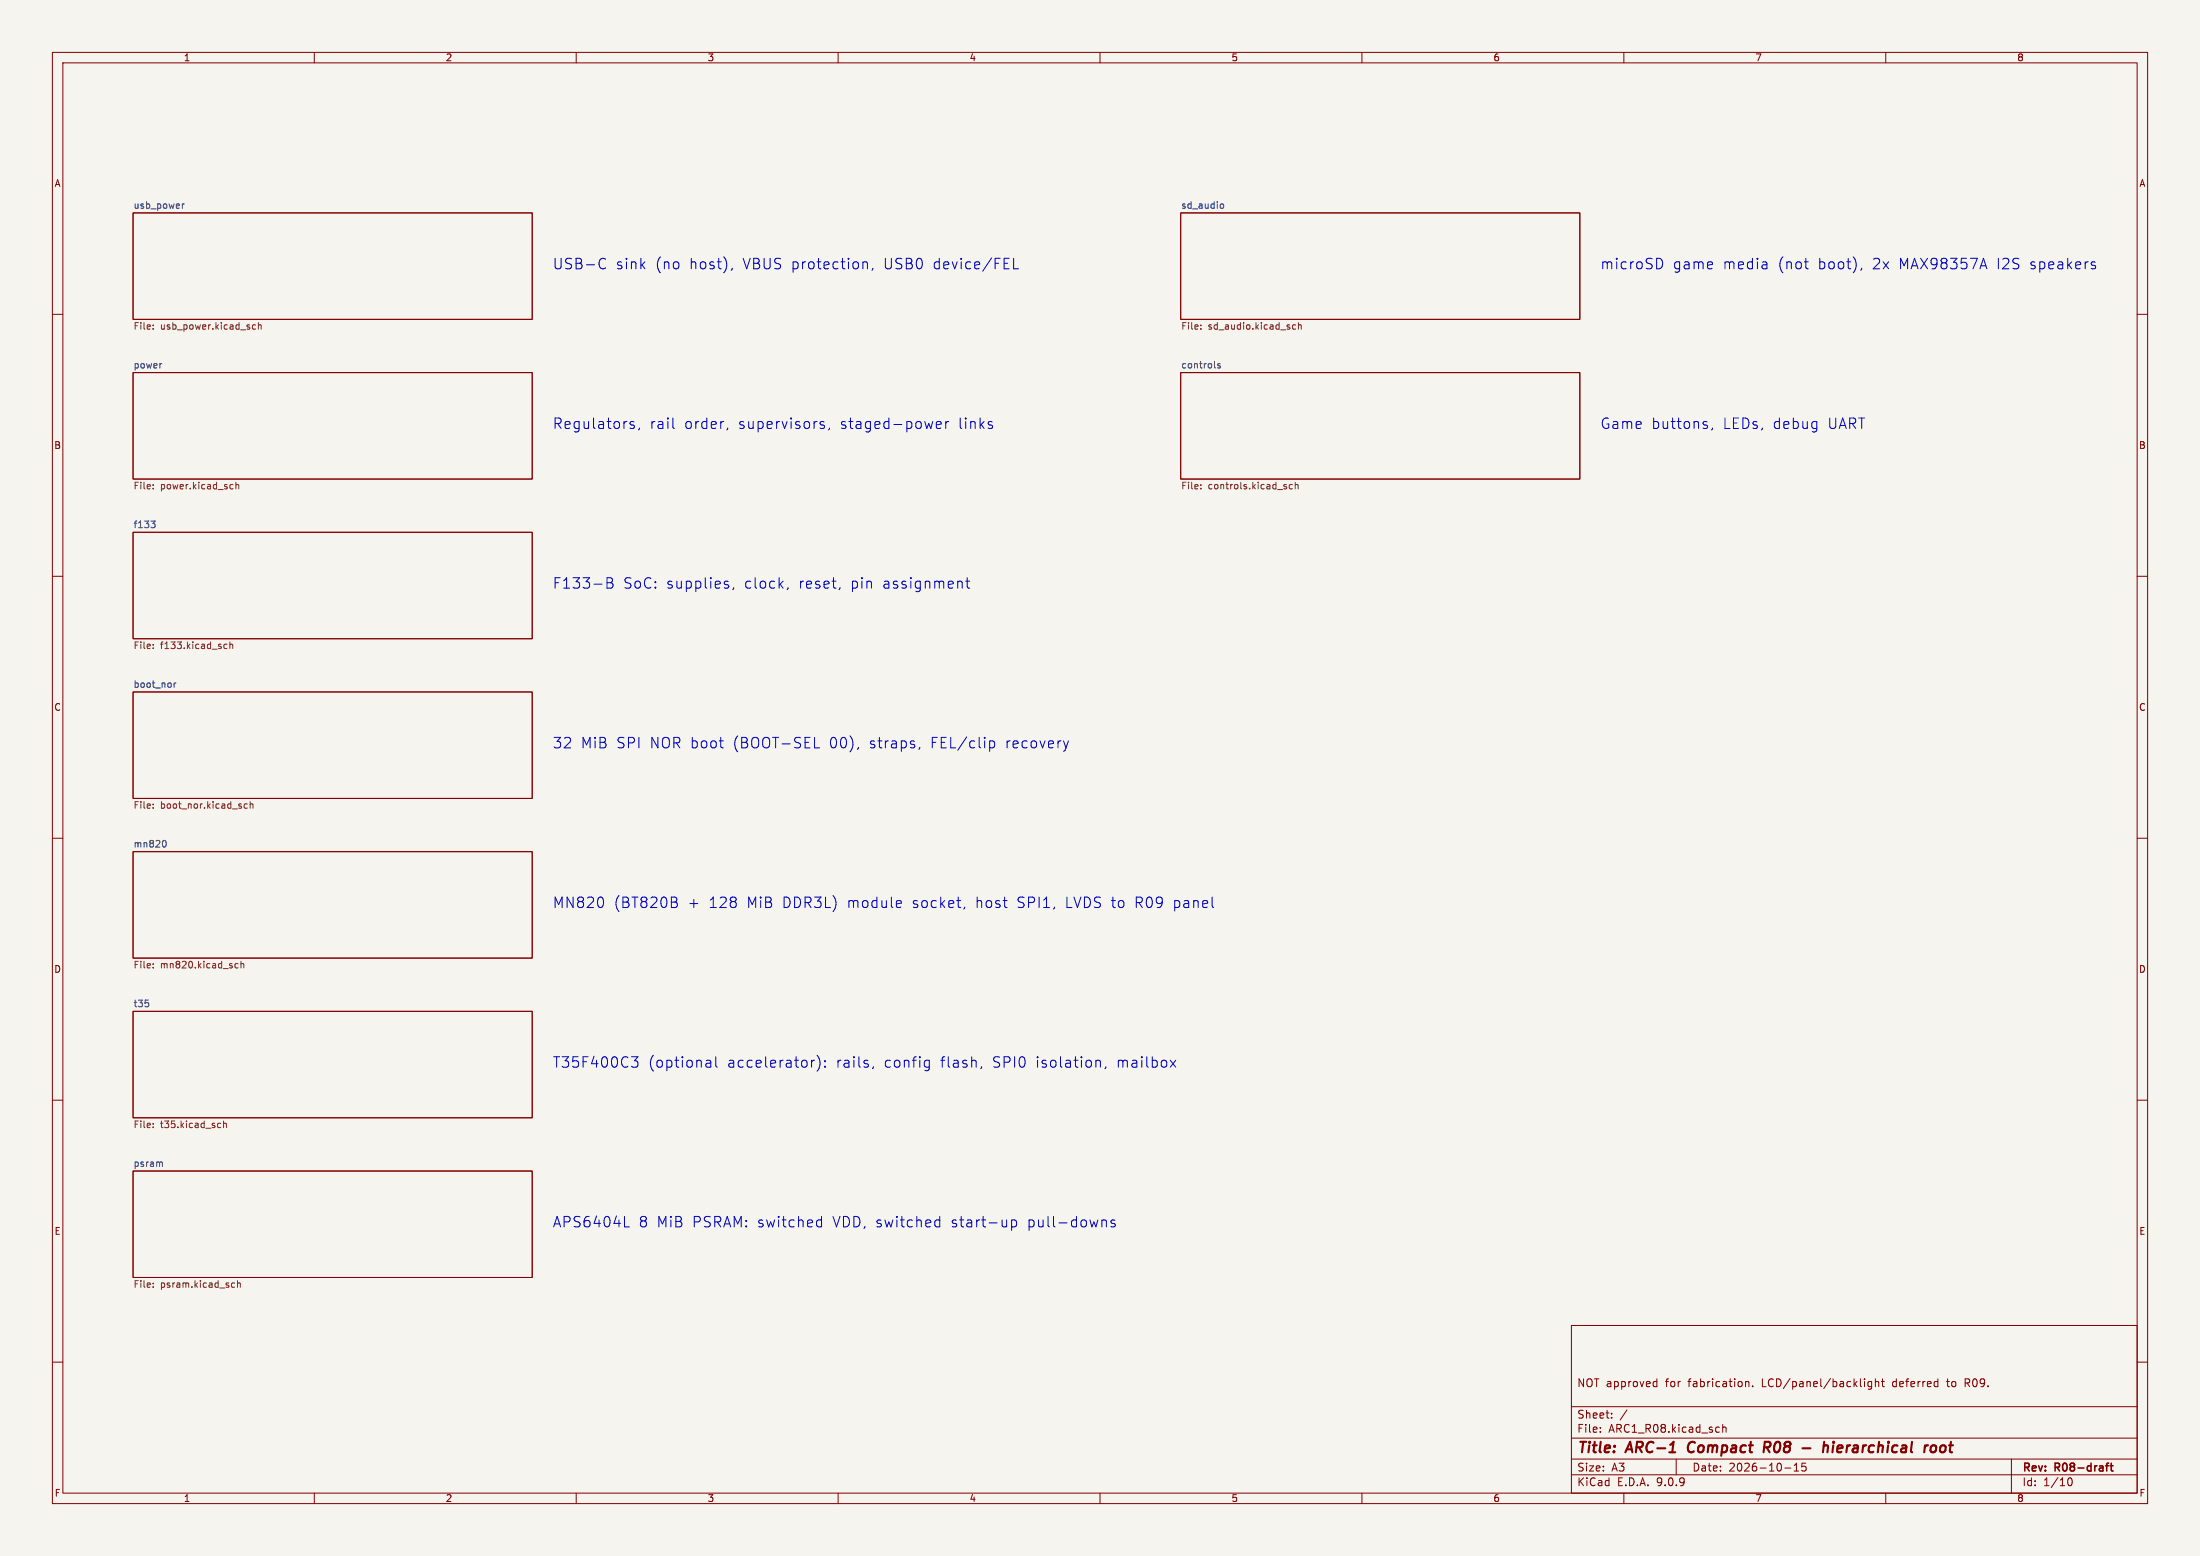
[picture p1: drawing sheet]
<svg xmlns="http://www.w3.org/2000/svg" width="420mm" height="297mm" viewBox="0 0 420 297" stroke-linecap="round" stroke-linejoin="round" font-family="sans-serif">
<path d="M0 0h420v297h-420z" fill="#f5f4ef" stroke="#f5f4ef" stroke-width=".19"/>
<g fill="none" stroke="#840000" stroke-width=".19">
<path d="M10 10h400v277h-400zM12 12h396v273h-396zM60 10v2M110 10v2M160 10v2M210 10v2M260 10v2M310 10v2M360 10v2M25.4 40.6h76.2v20.4h-76.2zM225.4 40.6h76.2v20.4h-76.2zM10 60h2"/>
<path d="M25.4 71.1h76.2v20.3h-76.2zM225.4 71.1h76.2v20.3h-76.2zM408 60h2M10 110h2M25.4 101.6h76.2v20.3h-76.2zM408 110h2M25.4 132.1h76.2v20.3h-76.2zM10 160h2M408 160h2M25.4 162.6h76.2v20.3h-76.2zM25.4 193h76.2v20.4h-76.2zM10 210h2"/>
<path d="M408 210h2M25.4 223.5h76.2v20.3h-76.2zM300 253h108v32h-108zM10 260h2M300 278.5h108M300 274.5h108M300 268.5h108M305.5 273.2v.2M305.5 272.5v.1M307.7 270.5v.2M307.7 269.8v.1M310.6 269.1l-1.3 1.9"/>
<path d="M315.9 263.7l.4 .1M316.3 263.2v1.5M316.3 264.6l-.4 .1M320 278.5v3M328.1 272.4l.1 .1M328.2 273.3l-.1 .1M328.9 271.9v1.5M328.9 272.5l.2-.1 .3 .1 .1 .9M333.2 263.8l.2-.1 .4 .1 .1 .9M333.2 263.7v1M334.6 264.5v.2M342.5 279.7l.4-.4v1.5"/>
<path d="M344.7 279.3h-.7l-.1 .7 .3-.1h.5l.1 .2-.1 .5-.2 .2-.6-.2M355.9 263.2v.1M357.3 263.7v1.2l-.3 .3-.3-.1M357.3 263.8l-.4-.1-.3 .3 .1 .6h.6M358 263.8l.2-.1 .4 .1 .1 .9M358 263.2v1.5M359.2 263.7h.5M359.4 263.2v1.3l.3 .2M375.2 264h.5M375.7 263.2h-.5v1.5M384 278.5v6.5M408 260h2"/>
<path d="M60 285v2M110 285v2M160 285v2M210 285v2M260 285v2M300 281.5h108M310 285v2M340.7 280.2h1.2M342.5 280.8h.9M360 285v2M394.7 282.7l.2-.5 .2-.1a.8 .8 0 0 1 .5 .7 .8 .8 0 0 1-.5 .8l-.2-.2-.2-.4"/>
</g>
<path d="M402 279.8h.5M402.5 279.3l-.3 .2M402.8 279.8h.6M403 279.3v1.3l.4 .2" fill="none" stroke="#840000" stroke-width=".3"/>
<path d="M322.5 275.5a1.27 1.27 0 0 0 0 1.6M337.3 276.3l.5 .9M337.7 275.2h-.8l-.2 2M337.8 276.2l-1 .1M344.1 276.4h1.5M348.1 276.1a.49 .49 0 0 1 .9 .1l-.1 1M348.3 275.2l-.3 2M350 275.9l-.2 1.3M350.1 275.2l-.1 .2M368.7 276.1a.52 .52 0 0 1 .5-.2 .52 .52 0 0 1 .4 .4v.5a.55 .55 0 0 1-.6 .4 .55 .55 0 0 1-.5-.4zM370.6 276l-.2 .3-.1 .5 .4 .4" fill="none" stroke="#840000" stroke-width=".4"/>
<path d="M34.8 38.9v.9M35.2 38.9l-.4 .3M233.1 39l.3-.1 .2 .3-.1 .5h-.4M30.8 69.4h.1M232.9 69.5l-.3-.1-.1 .2v.2l.4 .1v.3h-.4M28.8 99.5h.8l-.4 .4M29.4 99.9l.2 .3v.3l-.2 .2M33.2 130.4v.8M33.6 130.4l-.4 .2M31.3 160.4a.68 .68 0 0 1 .4 .7 .68 .68 0 0 1-.4 .6M30.6 221.8l.4 .2v.6" fill="none" stroke="#006464" stroke-width=".19"/>
<g fill="none" stroke="#725600" stroke-width=".19">
<path d="M29.2 62.7v.1M29.2 62.1v.1M48.8 62.1l-.4-.1-.2 .2 .1 .6h.5M49.3 62.1l.2-.1 .3 .1 .1 .7M49.3 61.6v1.2M229.2 62.1v.1M229.2 62.7v.1M247.3 62.1l-.3-.1-.3 .2 .1 .6h.5M247.9 62.1l.2-.1 .3 .1v.7M247.9 61.6v1.2M29.2 92.5v.2M29.2 93.2v.1"/>
<path d="M44.1 92.5h.4M44.5 93.3h-.4M45 92.6l.2-.1h.3l.1 .8M45 92.1v1.2M229.2 93.2v.1M229.2 92.5v.2M246.7 92.5h-.3l-.3 .2 .1 .6h.5M247.3 92.6l.2-.1h.3v.8M247.3 92.1v1.2M29.2 123v.1M29.2 123.7v.1M42.9 123.7h.4"/>
<path d="M42.9 123h.4M43.9 123.1l.2-.1h.3v.8M43.9 122.5v1.3M29.2 153.5v.1M29.2 154.2v.1M47.2 153.5l-.4-.1-.2 .3 .1 .5h.5M47.8 153.6l.1-.2 .3 .1 .1 .8M47.8 153v1.3M29.2 184v.1M29.2 184.6v.2M44.9 184.5l.2 .3 .4-.1M45.5 184l-.4-.1-.2 .3"/>
<path d="M46 184l.2-.1 .3 .1v.8M46 183.5v1.3M29.2 214.5v.1M29.2 215.1v.1M41.8 214.4l.3 .1M42.1 215.2h-.3M42.7 214.5l.2-.1 .3 .1v.7M42.7 214v1.2M29.2 244.9v.2M29.2 245.6v.1M44.3 245.7h.5M44.3 244.9h.5"/>
<path d="M45.3 245l.2-.1h.3l.1 .8M45.3 244.5v1.2"/>
</g>
<g fill="none" stroke="#0000c2" stroke-width=".19">
<path d="M114.7 49.4a.7 .7 0 0 1 .9 .1M115.6 51.1a.7 .7 0 0 1-.9 .1M139.8 51.2l-.2 .4M164.8 50.1h.7l.1 1.2M166.6 51.2l-.1 .4M193.5 49.3v2h1M316.7 49.3a1.08 1.08 0 0 1 .7 1 1.08 1.08 0 0 1-.7 1M344.5 50h.7M345 51.3h.2M355.4 51.2l-.2 .4M378.6 49.3l.7 2M399.8 50.6l.3 .3-.3 .4"/>
<path d="M399.8 50l.2 .1M128.5 79.8v1.7l.2 .3M120.4 81l.6 .2 .1 .3-.3 .3-.5-.1M120.4 80.5h.6M122.1 81.7l-.2 .4M138.9 81.7l-.2 .4M156.6 81l.7 .2 .1 .3-.3 .3-.6-.1M156.6 80.5h.7M158.4 81.7l-.2 .4M178.7 81.1l1-.2-.1-.4h-.6l-.3 .2 .1 1h.8M180.5 80.5v1.3M181.1 80.5h-.4l-.2 .3"/>
<path d="M189.4 81.2v.5M325.7 81.1l.3 .3-.3 .4M325.7 80.5h.2M326.9 81.7l-.2 .4M115.9 110.3l.8 .1a.48 .48 0 0 1 .2 .5 .48 .48 0 0 1-.4 .3 .53 .53 0 0 1 .5 .5 .53 .53 0 0 1-.4 .6h-.7zM115.9 111.2h.6M138.8 111.6l.3 .3-.3 .4M138.8 110.9l.2 .1M140.1 112.2l-.2 .4M150.5 112.2l-.2 .4M160.4 112.2l-.2 .4M184.4 110.9h.7"/>
<path d="M184.6 110.3v1.7l.1 .2 .4 .1M155.5 142.7h1M175.6 142.7l-.2 .3M188.9 141.5l.6-.1 .4 .4v.6l-.2 .3h-.8M188.9 141.4v2M204 141.4l-.5 1.3M128.8 171.2l.2 .1a.48 .48 0 0 1 .2 .5 .48 .48 0 0 1-.4 .4 .53 .53 0 0 1 .5 .5 .53 .53 0 0 1-.4 .5M171.8 171.9l.2 .1 .1 .4-1 .2M172 173.1l-.2 .1M184.2 173.1l-.2 .4M120.5 201.7h1.3l-.7 .8a.54 .54 0 0 1 .7 .3v.5l-.2 .3-.8 .1M135 202.4h.4l.3 .3v1"/>
<path d="M135.7 203.6l-.7 .1M135.7 202.8l-.7 .1M136.6 201.7v1.7l.3 .3M155.5 202.4l-.4 .1-.2 .3M156 201.4a2.29 2.29 0 0 1 0 3.1M157.5 203.5v.2M157.5 202.5v.2M166.7 203.6l-.2 .4M176.8 202.4l.6 .1M177.4 203.6l-.6 .1M177.4 202.4v1.6a.54 .54 0 0 1-.7 .4M187.4 203.6l-.2 .4"/>
<path d="M209.5 202.4l.5 .1 .1 .2v1M211.1 203.6l-.2 .4M223.4 202.4l1.1 1.3M224.5 202.4l-1.1 1.3M119.2 234.2h1M156.1 234.1h.7M156.1 232.9h.7M156.8 232.2v2M178.8 232.9h.6M179.4 234.1l-.6 .1M179.4 232.2v2M192.2 232.9v1.3"/>
<path d="M192.2 234l-.3 .2M193.1 232.9h.6l.4 .3v.6l-.2 .3h-.8M193.1 232.9v2M210.5 232.9h.6l.1 1.3M212.8 232.9h-.4l-.3 .2 .1 .3 .6 .2v.5h-.7"/>
</g>
<g font-size="2.8" fill="#0000c2">
<text x="105.4" y="51.6">USB-C</text>
<text x="117.5" y="51.6">sink</text>
<text x="125" y="51.6">(no</text>
<text x="131.6" y="51.6">host),</text>
<text x="141.8" y="51.6">VBUS protection,</text>
<text x="168.8" y="51.6">USB0</text>
<text x="178.3" y="51.6">device/FEL</text>
<text x="305.4" y="51.6">microSD</text>
<text x="319.3" y="51.6">game</text>
<text x="328.8" y="51.6">media</text>
<text x="339.4" y="51.6">(not</text>
<text x="347.1" y="51.6">boot),</text>
<text x="357.5" y="51.6">2x</text>
<text x="362.6" y="51.6">MAX98357A</text>
<text x="381.3" y="51.6">I2S</text>
<text x="387.7" y="51.6">speakers</text>
<text x="105.4" y="82.1">Regulators,</text>
<text x="123.9" y="82.1">rail</text>
<text x="130.6" y="82.1">order,</text>
<text x="140.9" y="82.1">supervisors,</text>
<text x="160.4" y="82.1">staged-power</text>
<text x="183" y="82.1">links</text>
<text x="305.4" y="82.1">Game</text>
<text x="315.2" y="82.1">buttons,</text>
<text x="328.8" y="82.1">LEDs,</text>
<text x="338.4" y="82.1">debug</text>
<text x="349" y="82.1">UART</text>
<text x="105.4" y="112.6">F133-B</text>
<text x="118.9" y="112.6">SoC:</text>
<text x="127.1" y="112.6">supplies,</text>
<text x="142" y="112.6">clock,</text>
<text x="152.5" y="112.6">reset,</text>
<text x="162.4" y="112.6">pin</text>
<text x="168.6" y="112.6">assignment</text>
<text x="105.4" y="143.1">32</text>
<text x="110.8" y="143.1">MiB</text>
<text x="117.6" y="143.1">SPI NOR boot</text>
<text x="140" y="143.1">(BOOT-SEL</text>
<text x="158.4" y="143.1">00),</text>
<text x="166.1" y="143.1">straps,</text>
<text x="177.9" y="143.1">FEL/clip</text>
<text x="192.2" y="143.1">recovery</text>
<text x="105.4" y="173.5">MN820</text>
<text x="117.1" y="173.5">(BT820B</text>
<text x="131.2" y="173.5">+</text>
<text x="135.3" y="173.5">128</text>
<text x="142.6" y="173.5">MiB</text>
<text x="149.4" y="173.5">DDR3L)</text>
<text x="161.8" y="173.5">module</text>
<text x="174.3" y="173.5">socket,</text>
<text x="186.4" y="173.5">host</text>
<text x="194.4" y="173.5">SPI1,</text>
<text x="203.7" y="173.5">LVDS to</text>
<text x="217" y="173.5">R09</text>
<text x="224.4" y="173.5">panel</text>
<text x="105.4" y="204">T35F400C3</text>
<text x="123.6" y="204">(optional</text>
<text x="138.8" y="204">accelerator):</text>
<text x="159.6" y="204">rails,</text>
<text x="168.8" y="204">config</text>
<text x="179.6" y="204">flash,</text>
<text x="189.6" y="204">SPI0</text>
<text x="197.9" y="204">isolation,</text>
<text x="213.4" y="204">mailbox</text>
<text x="105.4" y="234.5">APS6404L</text>
<text x="121.8" y="234.5">8 MiB</text>
<text x="132.1" y="234.5">PSRAM: switched</text>
<text x="159" y="234.5">VDD, switched</text>
<text x="181.7" y="234.5">start-up</text>
<text x="196.3" y="234.5">pull-downs</text>
</g>
<g font-size="2.8" fill="#840000">
<text x="301" y="277.9">Title:</text>
<text x="310.6" y="277.9">ARC-1</text>
<text x="323.1" y="277.9">Compact</text>
<text x="338.3" y="277.9">R08</text>
<text x="351.3" y="277.9">hierarchical</text>
<text x="371.4" y="277.9">root</text>
</g>
<g font-size="2.1" fill="#840000">
<text x="301" y="265">NOT approved</text>
<text x="318" y="265">for</text>
<text x="322.5" y="265">fabrication.</text>
<text x="336.6" y="265">LCD/panel/backlight</text>
<text x="361.7" y="265">deferred</text>
<text x="372.3" y="265">to</text>
<text x="375.8" y="265">R09.</text>
<text x="301" y="273.7">File:</text>
<text x="301" y="271">Sheet:</text>
<text x="307.1" y="273.7">ARC1_R08.kicad_sch</text>
<text x="301" y="281.1">Size:</text>
<text x="307.6" y="281.1">A3</text>
<text x="323" y="281.1">Date:</text>
<text x="330" y="281.1">2026-10-15</text>
<text x="386" y="281.3">Rev:</text>
<text x="392.4" y="281.3">R08-draft</text>
<text x="301" y="283.9">KiCad</text>
<text x="308.7" y="283.9">E.D.A.</text>
<text x="316.3" y="283.9">9.0.9</text>
<text x="386" y="283.9">Id:</text>
<text x="390.1" y="283.9">1/10</text>
</g>
<g font-size="1.8" fill="#840000">
<text x="35" y="11.9">1</text>
<text x="85" y="11.9">2</text>
<text x="135" y="11.9">3</text>
<text x="185" y="11.9">4</text>
<text x="235" y="11.9">5</text>
<text x="285" y="11.9">6</text>
<text x="335" y="11.9">7</text>
<text x="385" y="11.9">8</text>
<text x="10.3" y="35.9">A</text>
<text x="408.3" y="35.9">A</text>
<text x="10.3" y="85.9">B</text>
<text x="408.2" y="85.9">B</text>
<text x="10.3" y="135.9">C</text>
<text x="408.2" y="135.9">C</text>
<text x="10.3" y="185.9">D</text>
<text x="408.2" y="185.9">D</text>
<text x="10.3" y="235.9">E</text>
<text x="408.3" y="235.9">E</text>
<text x="10.3" y="285.9">F</text>
<text x="35" y="286.9">1</text>
<text x="85" y="286.9">2</text>
<text x="135" y="286.9">3</text>
<text x="185" y="286.9">4</text>
<text x="235" y="286.9">5</text>
<text x="285" y="286.9">6</text>
<text x="335" y="286.9">7</text>
<text x="385" y="286.9">8</text>
<text x="408.3" y="285.9">F</text>
</g>
<g font-size="1.8" fill="#006464">
<text x="25.4" y="39.9">usb_power</text>
<text x="225.4" y="39.9">sd_audio</text>
<text x="25.4" y="70.4">power</text>
<text x="225.4" y="70.4">controls</text>
<text x="25.4" y="100.9">f133</text>
<text x="25.4" y="131.4">boot_nor</text>
<text x="25.4" y="161.8">mn820</text>
<text x="25.4" y="192.3">t35</text>
<text x="25.4" y="222.8">psram</text>
</g>
<g font-size="1.8" fill="#725600">
<text x="25.4" y="63.2">File:</text>
<text x="30.6" y="63.2">usb_power.kicad_sch</text>
<text x="225.4" y="63.2">File:</text>
<text x="230.6" y="63.2">sd_audio.kicad_sch</text>
<text x="25.4" y="93.7">File:</text>
<text x="30.6" y="93.7">power.kicad_sch</text>
<text x="225.4" y="93.7">File:</text>
<text x="230.6" y="93.7">controls.kicad_sch</text>
<text x="25.4" y="124.2">File:</text>
<text x="30.6" y="124.2">f133.kicad_sch</text>
<text x="25.4" y="154.7">File:</text>
<text x="30.6" y="154.7">boot_nor.kicad_sch</text>
<text x="25.4" y="185.2">File:</text>
<text x="30.6" y="185.2">mn820.kicad_sch</text>
<text x="25.4" y="215.6">File:</text>
<text x="30.6" y="215.6">t35.kicad_sch</text>
<text x="25.4" y="246.1">File:</text>
<text x="30.6" y="246.1">psram.kicad_sch</text>
</g>
</svg>
